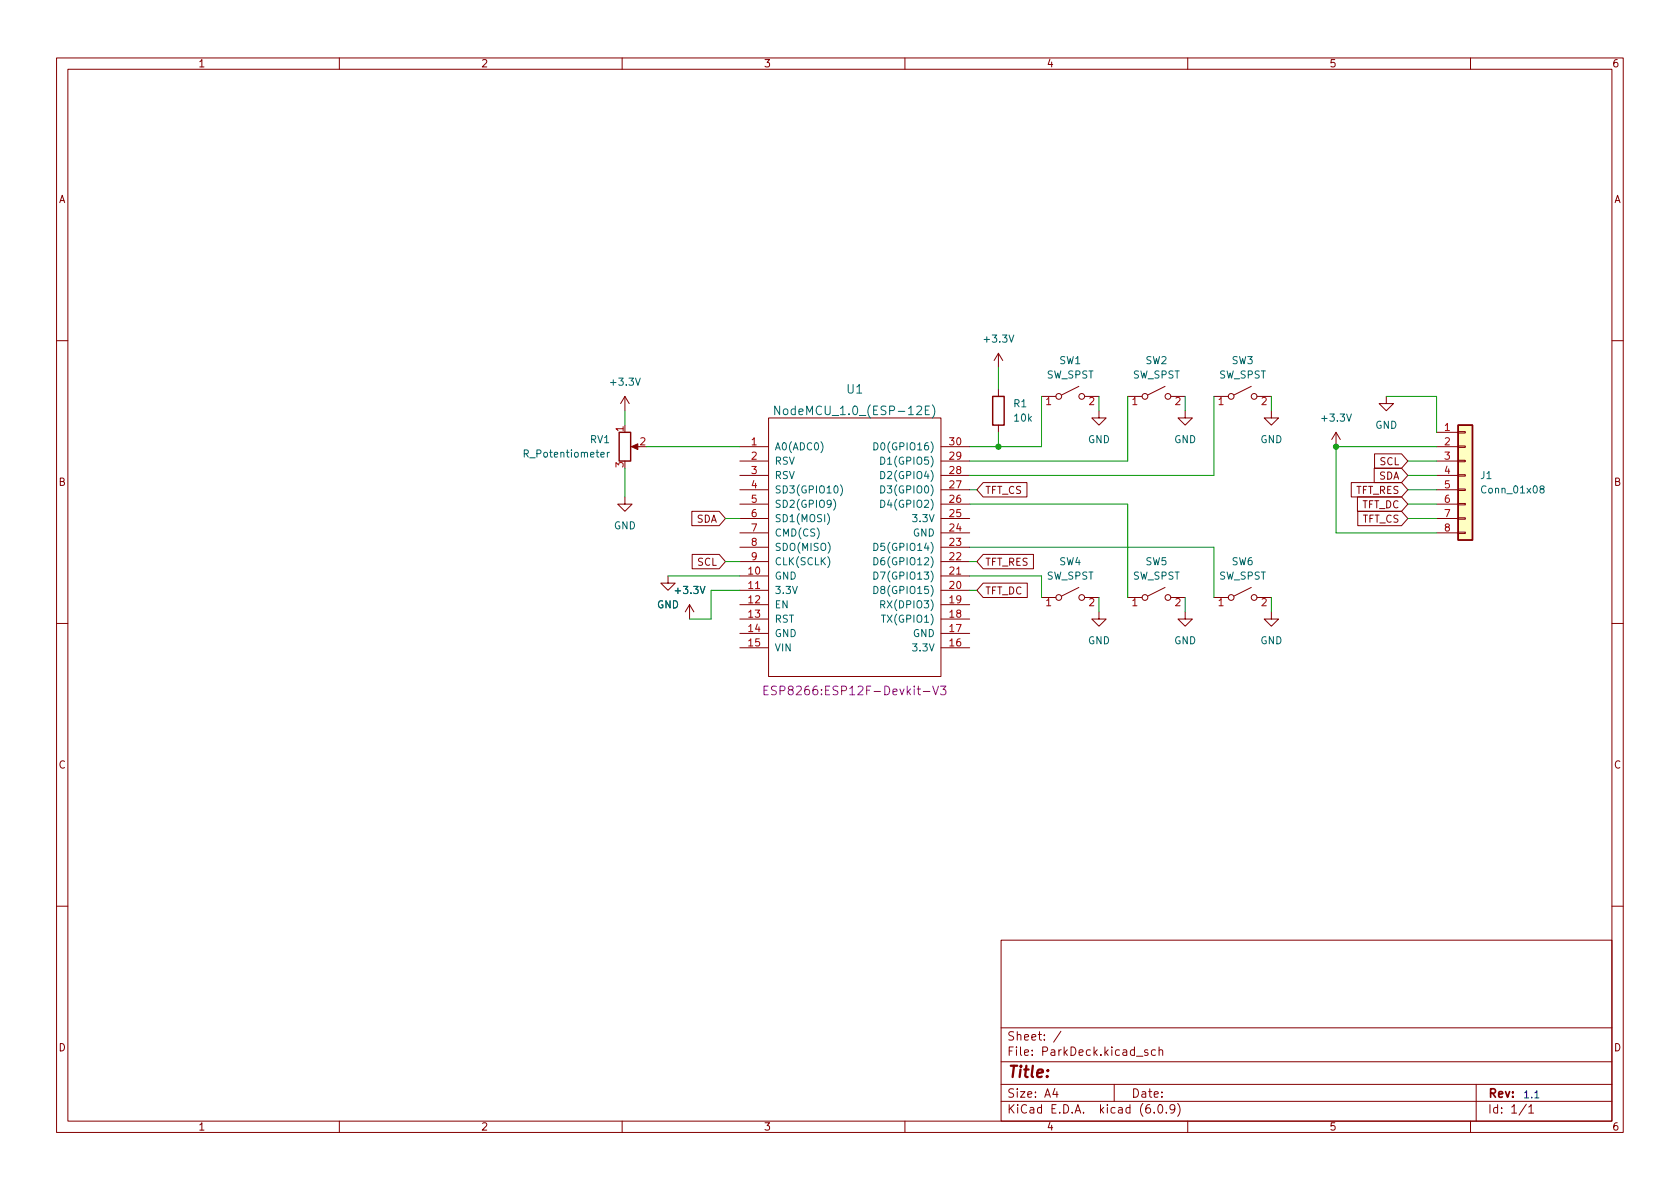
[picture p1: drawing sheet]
<svg xmlns="http://www.w3.org/2000/svg" width="297mm" height="210mm" viewBox="0 0 297 210" stroke-linecap="round" stroke-linejoin="round" font-family="sans-serif">
<g fill="none" stroke="#840000" stroke-width=".18">
<path d="M10 10.2h277v190.1h-277zM12 12.2h273v186.1h-273zM60 10.2v2M110 10.2v2M160 10.2v2M210 10.2v2M260 10.2v2M10 60.2h2M110.5 70.1l-.8 1.3M110.5 70.1v2.5M110.5 70.1l.8 1.3M112 79h1"/>
<path d="M130.8 79h5.1M135.9 73.9h30.5v45.7h-30.5zM166.4 79h5M176.5 62.5l-.7 1.2M176.5 62.5v2.5M176.5 68.8v1.3M176.5 75.2v1.2M176.5 62.5l.8 1.2M184.1 70.1h2.6M190.8 68.3l-3.1 1.5M191.8 70.1h2.5M194.3 72.6v1.3h1.3l-1.3 1.3-1.3-1.3h1.3"/>
<path d="M199.4 70.1h2.5M206 68.3l-3.1 1.5M207 70.1h2.5M209.5 72.6v1.3h1.3l-1.3 1.3-1.2-1.3h1.2M214.6 70.1h2.6M221.2 68.3l-3 1.5M222.2 70.1h2.6M224.8 72.6v1.3h1.3l-1.3 1.3-1.3-1.3h1.3M236.2 76.4l-.7 1.3M236.2 76.4v2.6M236.2 76.4l.8 1.3M245.1 70.1v1.3h1.3l-1.3 1.2-1.3-1.2h1.3"/>
<path d="M254 79h3.8M254 76.4h3.8M257.8 78.9h1.3v.2h-1.3zM257.8 76.3h1.3v.3h-1.3zM285 60.2h2M110.5 87.9v1.2h1.3l-1.3 1.3-1.3-1.3h1.3M122.3 90.4h4.9l1.1 1.3-1.1 1.3h-4.9zM122.4 98h4.8l1.1 1.3-1.1 1.3h-4.8zM130.8 81.5h5.1M130.8 99.3h5.1M130.8 96.8h5.1M130.8 94.2h5.1"/>
<path d="M130.8 91.7h5.1M130.8 89.1h5.1M130.8 86.6h5.1M130.8 84.1h5.1M166.4 81.5h5M166.4 99.3h5M166.4 96.8h5M166.4 94.2h5M166.4 91.7h5M166.4 89.1h5M166.4 86.6h5M166.4 84.1h5"/>
<path d="M173.8 98h8.9v2.6h-8.9l-1.1-1.3zM173.8 85.3h7.8v2.6h-7.8l-1.1-1.3zM238.9 85.3h8.9l1.1 1.3-1.1 1.3h-8.9zM240 87.9h7.8l1.1 1.2-1.1 1.3h-7.8zM240.1 90.4h7.7l1.1 1.3-1.1 1.3h-7.7zM243 82.8h4.8l1.1 1.3-1.1 1.2h-4.8zM243 80.3h4.8l1.1 1.2-1.1 1.3h-4.8zM254 81.5h3.8M254 94.2h3.8M254 91.7h3.8M254 89.1h3.8M254 86.6h3.8"/>
<path d="M254 84.1h3.8M257.8 94.1h1.3v.3h-1.3zM257.8 91.6h1.3v.2h-1.3zM257.8 89h1.3v.3h-1.3zM257.8 86.5h1.3v.2h-1.3zM257.8 83.9h1.3v.3h-1.3zM257.8 81.4h1.3v.3h-1.3zM10 110.2h2M118.1 101.8v1.3h1.3l-1.3 1.3-1.3-1.3h1.3M121.9 106.9l-.7 1.3M121.9 106.9v2.6M121.9 106.9l.8 1.3"/>
<path d="M130.8 101.8h5.1M130.8 104.4h5.1M130.8 106.9h5.1M130.8 109.5h5.1M130.8 112h5.1M130.8 114.5h5.1M166.4 101.8h5M166.4 104.4h5M166.4 106.9h5M166.4 109.5h5M166.4 112h5M166.4 114.5h5"/>
<path d="M173.8 103.1h7.8v2.6h-7.8l-1.1-1.3zM184.1 105.7h2.6M190.8 103.9l-3.1 1.5M191.8 105.7h2.5M194.3 108.2v1.3h1.3l-1.3 1.2-1.3-1.2h1.3M199.4 105.7h2.5M206 103.9l-3.1 1.5M207 105.7h2.5M209.5 108.2v1.3h1.3l-1.3 1.2-1.2-1.2h1.2M214.6 105.7h2.6M221.2 103.9l-3 1.5M222.2 105.7h2.6"/>
<path d="M224.8 108.2v1.3h1.3l-1.3 1.2-1.3-1.2h1.3M285 110.2h2M10 160.2h2M177 166.3h108v32h-108zM285 160.2h2M60 198.3v2M110 198.3v2M160 198.3v2M177 194.8h108M177 191.8h108M177 187.8h108M177 181.8h108"/>
<path d="M186.5 192.5l-.4 1h1M186.9 193v1M187.6 182.4l-1.3 1.9M197 191.8v3M200.9 186.8h1.2M202.9 185.7l-.3-.1-.2 .2v.3l.5 .1v.4h-.5M204.1 196.7v.1M204.3 185.7l-.4-.1-.3 .3v.4l.1 .3h.6M204.9 195.4l.2-.1a.81 .81 0 0 1 .6 .7 .81 .81 0 0 1-.3 .8h-.2a.81 .81 0 0 1-.6-.6 .81 .81 0 0 1 .3-.8zM204.9 185.8l.2-.2 .4 .1 .1 .9M204.9 185.1v1.5M206.2 196.7v.1"/>
<path d="M207.7 196l-.3 .3h-.3l-.2-.3 .1-.6 .4-.1 .2 .2a.99 .99 0 0 1-.3 1.3h-.3M208.2 195.1a1.72 1.72 0 0 1 0 2.3M210 198.3v2M260 198.3v2M261 191.8v6.5M269.9 195.3l-1.3 1.9M270.3 195.8l.4-.5v1.5M270.3 196.8h.9"/>
<circle cx="187.2" cy="70.1" r=".51"/>
<circle cx="191.3" cy="70.1" r=".51"/>
<circle cx="202.4" cy="70.1" r=".51"/>
<circle cx="206.5" cy="70.1" r=".51"/>
<circle cx="217.7" cy="70.1" r=".51"/>
<circle cx="221.7" cy="70.1" r=".51"/>
<circle cx="187.2" cy="105.7" r=".51"/>
<circle cx="191.3" cy="105.7" r=".51"/>
<circle cx="202.4" cy="105.7" r=".51"/>
<circle cx="206.5" cy="105.7" r=".51"/>
<circle cx="217.7" cy="105.7" r=".51"/>
<circle cx="221.7" cy="105.7" r=".51"/>
</g>
<g fill="none" stroke="#006464" stroke-width=".18">
<path d="M107.4 80v.8M107.7 80l-.3 .2M137.8 71.8v1.5l-.8-1.5v1.5M145.1 78.1a1.46 1.46 0 0 1 0 1.9M154.5 78.3a.64 .64 0 0 1 .7 .6 .64 .64 0 0 1-.7 .7zM164.3 71.8h-.7v1.5h.7M164.8 71.6a1.75 1.75 0 0 1 0 2.3M146.3 90.8a1.46 1.46 0 0 1 0 1.9M146.4 98.4a1.46 1.46 0 0 1 0 2M147.4 88.3a1.46 1.46 0 0 1 0 1.9M148.6 85.7a1.46 1.46 0 0 1 0 2M154.5 98.6a.64 .64 0 0 1 .7 .6 .64 .64 0 0 1-.7 .7z"/>
<path d="M154.5 96.1a.64 .64 0 0 1 .7 .6 .64 .64 0 0 1-.7 .6zM155.7 88.5a.64 .64 0 0 1 .8 .6 .64 .64 0 0 1-.8 .6zM155.7 85.9a.64 .64 0 0 1 .8 .6 .64 .64 0 0 1-.8 .7zM155.7 83.4a.64 .64 0 0 1 .8 .6 .64 .64 0 0 1-.8 .6zM155.7 80.8a.64 .64 0 0 1 .8 .7 .64 .64 0 0 1-.8 .6zM272.5 86.5l-.2-.3v-.2l.2-.1 .4 .1 .1 .2-.1 .1-.5 .2-.1 .2v.2l.2 .3 .4-.1 .1-.2v-.2l-.2-.2M154.5 103.7a.64 .64 0 0 1 .7 .6 .64 .64 0 0 1-.7 .7zM154.5 101.2a.64 .64 0 0 1 .7 .6 .64 .64 0 0 1-.7 .6zM155.7 106.9l.6-.1 .1-.1v-.3l-.7-.2v1.3M155.8 108.8h.8"/>
</g>
<path d="M135.1 122.1h.5M135.8 121.3h-.7v1.6h.7M137.3 121.4l-.6-.1-.2 .2v.4l.6 .3 .2 .4-.3 .3-.6-.1M164.9 121.3l.5 1.6 .5-1.6M166.3 121.3h.9l-.5 .6 .5 .2v.6l-.2 .2h-.5l-.2-.2" fill="none" stroke="#840084" stroke-width=".18"/>
<path d="M257.8 75.2h2.5v20.3h-2.5z" fill="#ffffc2" stroke="#ffffc2" stroke-width=".18"/>
<path d="M109.5 76.4h2v5.1h-2zM175.5 70.1h2v5.1h-2zM257.8 75.2h2.5v20.3h-2.5z" fill="none" stroke="#840000" stroke-width=".25"/>
<path d="M111.6 79l1.2-.5v1z" fill="#840000" stroke="#840000" stroke-width=".18"/>
<path d="M271.4 194.1h.7" fill="none" stroke="#0000c2" stroke-width=".18"/>
<g fill="none" stroke="#009600" stroke-width=".18">
<path d="M110.5 72.6v2.6M114.3 79h16.5M176.5 65v3.8M176.5 76.4v2.6M184.1 70.1v8.9h-12.7M194.3 70.1v2.5M199.4 70.1v11.4h-28M209.5 70.1v2.5M214.6 70.1v14h-43.2M224.8 70.1v2.5M245.1 70.1h8.9v6.3M254 79h-17.8v15.2h17.8"/>
<path d="M110.5 82.8v5.1M128.3 99.3h2.5M128.3 91.7h2.5M171.4 89.1h28v16.6M171.4 86.6h1.3M171.4 96.8h43.2v8.9M171.4 99.3h1.3M248.9 89.1h5.1M248.9 86.6h5.1M248.9 81.5h5.1M248.9 84.1h5.1M248.9 91.7h5.1"/>
<path d="M118.1 101.8h12.7M130.8 104.4h-5.1v5.1h-3.8M171.4 101.8h12.7v3.9M171.4 104.4h1.3M194.3 105.7v2.5M209.5 105.7v2.5M224.8 105.7v2.5"/>
</g>
<g fill="#009600" stroke="#009600" stroke-width=".18">
<circle cx="236.2" cy="79" r=".46"/>
<circle cx="176.5" cy="79" r=".46"/>
</g>
<text font-size="2.8" fill="#840000" x="178" y="190.6">Title:</text>
<g font-size="2.1" fill="#006464">
<text x="149.8" y="69.6">U1</text>
<text x="138.3" y="73.4">NodeMCU_1.0_(ESP-12E)</text>
</g>
<text font-size="2.1" fill="#840084" x="137.2" y="122.9">ESP8266:ESP12F-Devkit-V3</text>
<g font-size="2.1" fill="#840000">
<text x="178" y="184">Sheet: /</text>
<text x="178" y="186.7">File: ParkDeck.kicad_sch</text>
<text x="178" y="196.9">KiCad E.D.A. kicad (6.0.9)</text>
<text x="178" y="194.1">Size: A4</text>
<text x="200" y="194.1">Date:</text>
<text x="263" y="194.1">Rev:</text>
<text x="263" y="196.9">Id: 1/1</text>
</g>
<g font-size="1.8" fill="#840000">
<text x="35" y="11.9">1</text>
<text x="85" y="11.9">2</text>
<text x="135" y="11.9">3</text>
<text x="185" y="11.9">4</text>
<text x="235" y="11.9">5</text>
<text x="285" y="11.9">6</text>
<text x="10.3" y="35.9">A</text>
<text x="285.3" y="35.9">A</text>
<text x="244" y="82.3">SCL</text>
<text x="10.3" y="85.9">B</text>
<text x="174.1" y="87.3">TFT_CS</text>
<text x="239.6" y="87.3">TFT_RES</text>
<text x="240.7" y="89.9">TFT_DC</text>
<text x="243.8" y="84.8">SDA</text>
<text x="285.3" y="85.9">B</text>
<text x="123.1" y="92.4">SDA</text>
<text x="240.8" y="92.4">TFT_CS</text>
<text x="123.3" y="100">SCL</text>
<text x="174.1" y="100">TFT_RES</text>
<text x="174.1" y="105.1">TFT_DC</text>
<text x="10.3" y="135.9">C</text>
<text x="285.3" y="135.9">C</text>
<text x="10.3" y="185.9">D</text>
<text x="285.3" y="185.9">D</text>
<text x="35" y="199.9">1</text>
<text x="85" y="199.9">2</text>
<text x="135" y="199.9">3</text>
<text x="185" y="199.9">4</text>
<text x="235" y="199.9">5</text>
<text x="285" y="199.9">6</text>
</g>
<g font-size="1.8" fill="#006464">
<text x="174.2" y="60.6">+3.3V</text>
<text x="187.3" y="64.4">SW1</text>
<text x="202.6" y="64.4">SW2</text>
<text x="217.8" y="64.4">SW3</text>
<text x="108.2" y="68.2">+3.3V</text>
<text x="185" y="66.9">SW_SPST</text>
<text x="200.2" y="66.9">SW_SPST</text>
<text x="215.5" y="66.9">SW_SPST</text>
<text x="179.3" y="72">R1</text>
<text x="179.4" y="74.5">10k</text>
<text x="233.9" y="74.5">+3.3V</text>
<text x="243.1" y="75.8">GND</text>
<text x="93.1" y="80.9">R_Potentiometer</text>
<text x="104.4" y="78.4">RV1</text>
<text x="136.9" y="79.6">A0(ADC0)</text>
<text x="136.9" y="82.2">RSV</text>
<text x="155.5" y="79.6">D0(GPIO16)</text>
<text x="156.5" y="82.2">D1(GPIO5)</text>
<text x="192.3" y="78.4">GND</text>
<text x="207.6" y="78.4">GND</text>
<text x="222.8" y="78.4">GND</text>
<text x="136.9" y="84.7">RSV</text>
<text x="136.9" y="87.2">SD3(GPIO10)</text>
<text x="136.9" y="89.8">SD2(GPIO9)</text>
<text x="156.5" y="89.8">D4(GPIO2)</text>
<text x="156.5" y="87.2">D3(GPIO0)</text>
<text x="156.5" y="84.7">D2(GPIO4)</text>
<text x="261.8" y="84.7">J1</text>
<text x="262.3" y="87.2">Conn_01x08</text>
<text x="108.5" y="93.6">GND</text>
<text x="136.9" y="92.3">SD1(MOSI)</text>
<text x="136.9" y="94.9">CMD(CS)</text>
<text x="161.4" y="94.9">GND</text>
<text x="161.7" y="92.3">3.3V</text>
<text x="136.9" y="97.4">SDO(MISO)</text>
<text x="136.9" y="99.9">CLK(SCLK)</text>
<text x="155.5" y="99.9">D6(GPIO12)</text>
<text x="155.5" y="97.4">D5(GPIO14)</text>
<text x="187.3" y="99.9">SW4</text>
<text x="202.6" y="99.9">SW5</text>
<text x="217.8" y="99.9">SW6</text>
<text x="116.1" y="107.6">GND</text>
<text x="119.6" y="105">+3.3V</text>
<text x="136.9" y="102.5">GND</text>
<text x="136.9" y="105">3.3V</text>
<text x="136.9" y="107.6">EN</text>
<text x="155.5" y="105">D8(GPIO15)</text>
<text x="155.5" y="102.5">D7(GPIO13)</text>
<text x="156.4" y="107.6">RX(DPIO3)</text>
<text x="185" y="102.5">SW_SPST</text>
<text x="200.2" y="102.5">SW_SPST</text>
<text x="215.5" y="102.5">SW_SPST</text>
<text x="136.9" y="110.1">RST</text>
<text x="136.9" y="112.6">GND</text>
<text x="156.5" y="110.1">TX(GPIO1)</text>
<text x="161.4" y="112.6">GND</text>
<text x="192.3" y="113.9">GND</text>
<text x="207.6" y="113.9">GND</text>
<text x="222.8" y="113.9">GND</text>
<text x="136.9" y="115.2">VIN</text>
<text x="161.7" y="115.2">3.3V</text>
</g>
<g font-size="1.8" fill="#a90000">
<text x="184.9" y="71.6">1</text>
<text x="192.5" y="71.6">2</text>
<text x="200.2" y="71.6">1</text>
<text x="207.8" y="71.6">2</text>
<text x="215.4" y="71.6">1</text>
<text x="223" y="71.6">2</text>
<text x="110.2" y="76.3" transform="rotate(-90 110.2 76.3)">1</text>
<text x="255.4" y="76.2">1</text>
<text x="110.2" y="82.7" transform="rotate(-90 110.2 82.7)">3</text>
<text x="113.2" y="78.7">2</text>
<text x="132.9" y="78.7">1</text>
<text x="132.9" y="81.3">2</text>
<text x="132.9" y="83.8">3</text>
<text x="167.9" y="83.8">28</text>
<text x="167.9" y="81.3">29</text>
<text x="167.9" y="78.7">30</text>
<text x="255.4" y="78.7">2</text>
<text x="255.4" y="81.3">3</text>
<text x="255.4" y="83.8">4</text>
<text x="132.9" y="86.4">4</text>
<text x="132.9" y="88.9">5</text>
<text x="167.9" y="88.9">26</text>
<text x="167.9" y="86.4">27</text>
<text x="255.4" y="86.4">5</text>
<text x="255.4" y="88.9">6</text>
<text x="132.9" y="91.4">6</text>
<text x="132.9" y="94">7</text>
<text x="167.9" y="94">24</text>
<text x="167.9" y="91.4">25</text>
<text x="255.4" y="91.4">7</text>
<text x="255.4" y="94">8</text>
<text x="132.4" y="101.6">10</text>
<text x="132.9" y="96.5">8</text>
<text x="132.9" y="99.1">9</text>
<text x="167.9" y="101.6">21</text>
<text x="167.9" y="99.1">22</text>
<text x="167.9" y="96.5">23</text>
<text x="132.4" y="104.1">11</text>
<text x="132.4" y="106.7">12</text>
<text x="167.9" y="106.7">19</text>
<text x="167.9" y="104.1">20</text>
<text x="184.9" y="107.2">1</text>
<text x="192.5" y="107.2">2</text>
<text x="200.2" y="107.2">1</text>
<text x="207.8" y="107.2">2</text>
<text x="215.4" y="107.2">1</text>
<text x="223" y="107.2">2</text>
<text x="132.4" y="109.2">13</text>
<text x="132.4" y="111.8">14</text>
<text x="167.9" y="111.8">17</text>
<text x="167.9" y="109.2">18</text>
<text x="132.4" y="114.3">15</text>
<text x="167.9" y="114.3">16</text>
</g>
<text font-size="1.8" fill="#0000c2" x="269.2" y="194.2">1.1</text>
</svg>
